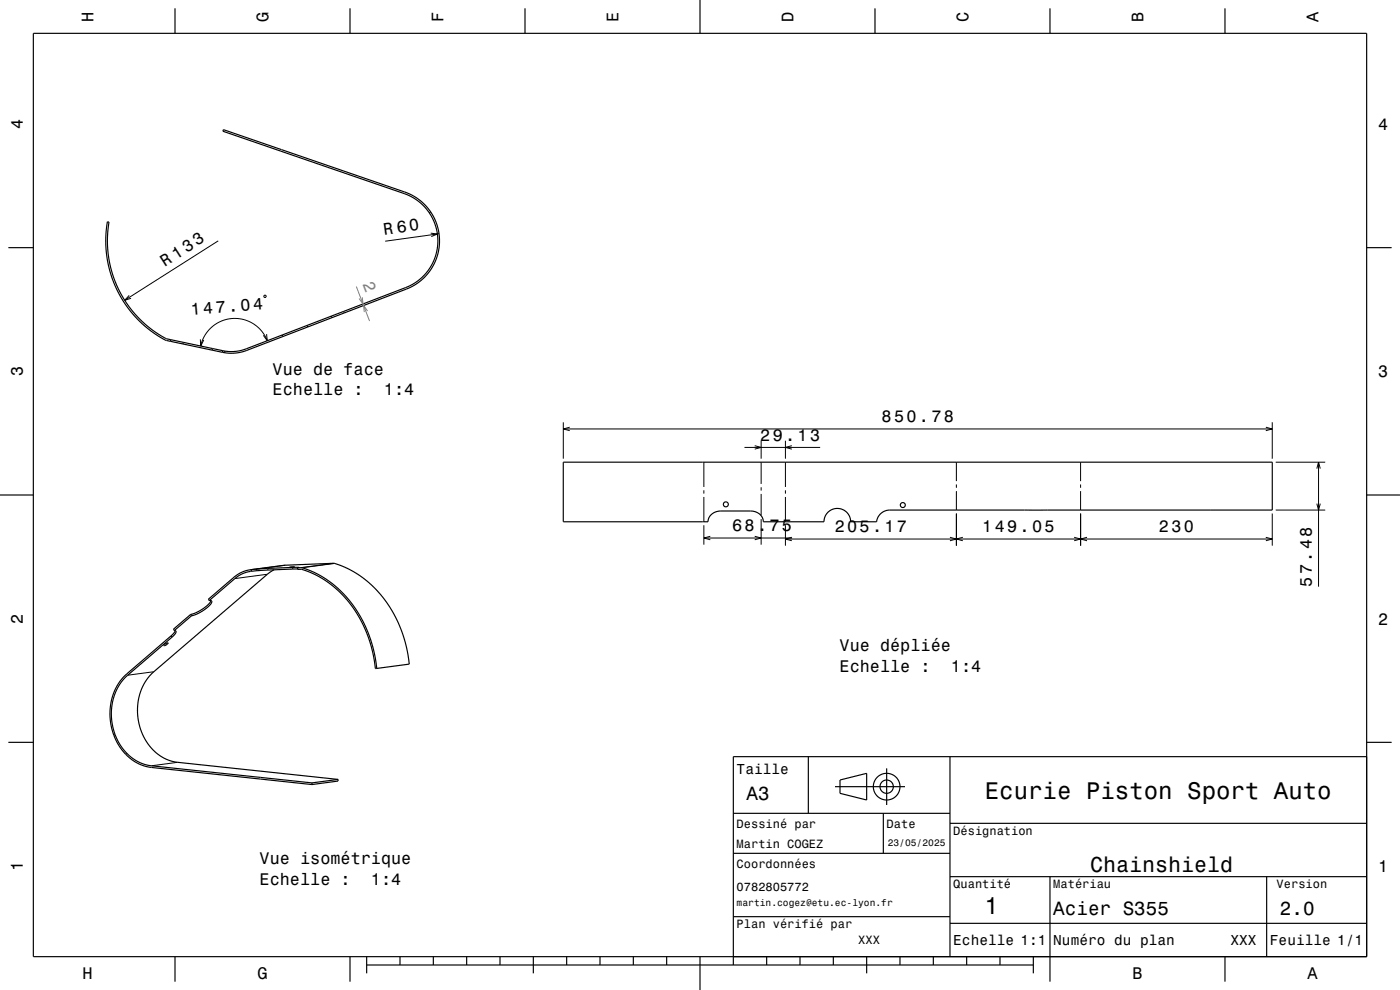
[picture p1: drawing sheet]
<svg xmlns="http://www.w3.org/2000/svg" width="420mm" height="297mm" viewBox="0 0 420 297" stroke-linecap="round" stroke-linejoin="round" font-family="sans-serif">
<g fill="none" stroke="#000" stroke-width=".3">
<path d="M65.5 72.3l-28.1 17.8M129.2 63.6l-.4 .3M129.2 70l2 .2-1.8 .8M131.2 70.2l-15.6 2.2M131.7 70.1l-.5 .1M38.8 88.6l-1.4 1.5 1.9-.6M79.4 88.6l.4 .2-.2 .4-.4-.2zM103.1 93.4l.2 .5M55 102.7l-.1 .5M60.1 101.8l.1 2 .9-1.8M63.7 104.6l-.1 .4M80 100.2l.2 2-1.2-1.6"/>
<path d="M80.2 102.2l-1.6-2.8-2.6-2.3-3-1.3-3.2-.3-3.2 .7-3 1.8-2.1 2.5-.8 1.6-.5 1.7M169 126.7v10.9M169 128.7h212.7M170.9 128.2l-1.9 .5 1.9 .5M211.2 138.7v7.4M223.3 134.2h22.8M226.4 133.7l1.9 .5-1.9 .5M228.3 132.2v5.4M228.3 138.7v6.5M235.6 132.2v5.4M235.6 138.7v7.4M237.6 133.7l-2 .5 2 .5"/>
<path d="M286.9 138.7v5.6M324.2 138.7v5.6M379.8 128.2l1.9 .5-1.9 .5M381.7 126.7v10.9M382.7 138.7h14.9M395.6 138.7v37.3M211.2 147.1v1M211.2 149.1v7.4M211.2 157.6v5.8M228.3 146.2v1M228.3 148.2v6.5M228.3 155.7v7.7"/>
<path d="M235.6 147.1v1M235.6 149.1v7.4M235.6 157.6v6.1M286.9 145.3v1M286.9 147.3v5.7M286.9 154.1v9.6M324.2 145.3v1M324.2 147.3v5.7M324.2 154.1v9.6M381.7 154.1v9.6M382.7 153h14.9M395.1 140.6l.5-1.9 .5 1.9"/>
<path d="M395.1 151.1l.5 1.9 .5-1.9M80.2 172.3l-9.7 1.3M80.3 170.5l.1 .5M85.7 169.6l-8.8 1.1M87.8 170.2v.5M100 169l-9.7 1.3M100.4 169l-9.8 1.3M211.2 161.4h26.4M213.1 160.9l-1.9 .5 1.9 .5M226.4 160.9l1.9 .5-1.9 .5M237.6 161.2l-2 .5 2 .5M285 161.2l1.9 .5-1.9 .5"/>
<path d="M288.9 161.2l-2 .5 2 .5M322.2 161.2l2 .5-2 .5M326.1 161.2l-1.9 .5 1.9 .5M379.8 161.2l1.9 .5-1.9 .5M381.7 161.7h-146.1M51.3 190.8l.3 .4M46.1 201.5l-7.8 1.1M34.5 220.4l-.3 .2M38 225.9l-.3 .4M53.3 228.7l-7.9 1"/>
</g>
<g fill="none" stroke="#000" stroke-width=".35">
<path d="M10 10h400v277h-400zM52.5 2.5v7.5M105 2.5v7.5M157.5 2.5v7.5M210 0v10M262.5 2.5v7.5M315 2.5v7.5M367.5 2.5v7.5M2.5 74.3h7.5M410 74.3h7.5M92.1 97.6l.2 .5M92.3 98.1l-19.1 7.3-3.2 .6-3.3-.3"/>
<path d="M92.3 98.1l30.1-11.6 1.8-.9 2-1.4 1.8-1.7 1.4-1.8 1.2-2.2 .8-2.4 .4-2.4v-2.5l-.4-2.5-.7-2.4-1.4-2.6-1.9-2.3-2.3-2-2.7-1.4-55.4-19.1-.1 .5 56.3 19.5 3.1 2.1 1.6 1.6 1.1 1.7 1.1 1.9 .7 1.9 .6 4.2-.6 4-1.7 3.8-1.3 1.9-1.4 1.4-3.3 2.3-49.6 19.1-3.2 .6-3.5-.2M99.4 94.8l.2 .5M51.2 101.9l-.1 .5M66.8 105.2l-17-3.6-4.9-3.2-4.3-4.1-2.1-2.5-2.1-3.4-1.5-3.2-1.2-3.2-.9-3.4-.4-3.3-.2-4.2 .5-4.5-.5-.1-.4 4v3.8l.4 3.7 .8 3.4 1.2 3.5 1.5 3.2 2.1 3.4 2.3 3 4.5 4.3 5.2 3.3 16.9 3.6M66.8 105.2l-.1 .5M67.5 105.3l-.1 .5M84.7 100.5l.1 .5M169 138.7h212.7v14.3h-114.8a4 4 0 0 0-3.9 3.5h-7.8a4 4 0 0 0-4-4 4 4 0 0 0-4 4h-18.2a3.5 3.5 0 0 0-3.8-3.2h-9a3.6 3.6 0 0 0-3.8 3.2h-43.4zM0 148.5h10M410 148.5h10M75.1 170.9l10.2-1.3 14.9-.6 4.5 1.8 4.5 2.8 2.6 2.3 2.4 2.5 2.2 2.9 1.9 3.1 1.5 3.3 1.3 3.2 .9 3.4 .6 3.7 .2 1.2-9.8 1.3M75.1 170.9l-2.4 .7-2 1.2-8.2 7 .3 .4"/>
<path d="M75.4 170.9h-.3M75.4 170.9v.5M75.4 171.4l-2.1 .5-2 1-8.5 7.3M76.9 170.7l-1.5 .2M76.9 170.7l.1 .5M77 171.2l-1.6 .2M82.2 170.9l-1.9 1.3-35.4 30.6-2.1 3.2-1.3 3.9-.2 4.5 .7 3.9 1.6 3.6 2.3 3 2.6 2.1 3 1.4 49.9 5.4M86.9 170.2l1.5-.1zM89.2 170.3h1.2l1.8 .6 5.1 2.5 4.1 3.1 3.5 3.8 3 4.3 2.6 5.3 1.6 5.2 .9 5.4M89.2 170.3l.1 .5h1.3l1.8 .6 2.8 1.3 2.5 1.5 3.7 2.9 3.3 3.6 2.9 4.2 2.2 4.4 1.8 5.6 1 5.7 .4-.1M89.2 170.3l.5-.1-12.8 .5M89.3 170.7l-12.3 .5"/>
<path d="M49.3 193.5l1.1-.6a1.06 1.06 0 0 1-1.2 .7zM52.3 189.2a.54 .54 0 0 1 .6 .4 .54 .54 0 0 1-.4 .6l-14.4 12.5-2.3 2.7-1.3 2.8-.9 3.5-.2 3.5 .6 3.4a13.9 13.9 0 0 0 11.4 11.1l48.2 5.2M52.6 189.2l-1.1 1.4-13.9 12-2 2.4-1.6 3.2-.9 3.5-.1 3.5 .6 3.7a14.4 14.4 0 0 0 11.8 11.3l48.2 5.2M57.2 184.3l.3 .4M57.2 184.3l-5.2 4.5 .3 .4M57.5 184.7l-5.2 4.5M62.8 180.2a.58 .58 0 0 1 .8 .3 .58 .58 0 0 1-.4 .7l-2.7 2.2-1.7 .9-1.3 .4M63.3 180.2l-.8 1.2-1.6 1.2-2.1 1.2-1.6 .5M2.5 222.7h7.5M93.6 234.9v.5M101.4 233.8v.5l-7.8 1.1M101.4 233.8l-7.8 1.1"/>
<path d="M242.5 227v17M250.5 236h21M252 234l8-2v8l-8-2zM266 230.5v11M285 227v60M410 222.7h7.5M410 227h-190v62.5M220 244h65M220 256h65M265 244v12M285 247h125M220 275h65"/>
<path d="M285 277h125M285 263h125M315 263v31.5M380 263v24M52.5 287v7.5M105 287v7.5M110 289.5h200M110 287v5M120 287v2.5M130 287v2.5M140 287v2.5M150 287v2.5"/>
<path d="M160 287v5M170 287v2.5M180 287v2.5M190 287v2.5M200 287v2.5M210 287v10M230 287v2.5M240 287v2.5M250 287v2.5M260 287v5M270 287v2.5M280 287v2.5"/>
<path d="M290 287v2.5M300 287v2.5M310 287v5M367.5 287v7.5"/>
<circle cx="217.8" cy="151.3" r=".75"/>
<circle cx="270.8" cy="151.5" r=".75"/>
<circle cx="266" cy="236" r="4"/>
<circle cx="266" cy="236" r="2"/>
</g>
<path d="M106.9 86l4 10.3M108.7 89.2l.2 2-1.2-1.6M110.3 93.3l-1.2-1.6 .2 1.9" fill="none" stroke="#808080" stroke-width=".3"/>
<g font-size="7.2">
<text x="295.5" y="239.6">Ecurie Piston Sport Auto</text>
<text x="295.3" y="274.3">1</text>
</g>
<text font-size="6.5" x="327" y="261.5">Chainshield</text>
<g font-size="5.8">
<text x="224" y="240.1">A3</text>
<text x="316" y="274.6">Acier S355</text>
<text x="384" y="274.6">2.0</text>
</g>
<text font-size="5.1" x="57.3" y="94.5" transform="rotate(-5 57.3 94.5)">147.04</text>
<g font-size="5">
<text x="28.1" y="6.5" transform="rotate(-90 28.1 6.5)">H</text>
<text x="80.6" y="6.5" transform="rotate(-90 80.6 6.5)">G</text>
<text x="133.1" y="6.5" transform="rotate(-90 133.1 6.5)">F</text>
<text x="185.6" y="6.5" transform="rotate(-90 185.6 6.5)">E</text>
<text x="238.1" y="6.5" transform="rotate(-90 238.1 6.5)">D</text>
<text x="290.6" y="6.5" transform="rotate(-90 290.6 6.5)">C</text>
<text x="343.1" y="6.5" transform="rotate(-90 343.1 6.5)">B</text>
<text x="395.6" y="6.5" transform="rotate(-90 395.6 6.5)">A</text>
<text x="6.8" y="38.7" transform="rotate(-90 6.8 38.7)">4</text>
<text x="413.5" y="39">4</text>
<text x="115.3" y="70.4" transform="rotate(-8 115.3 70.4)">R 60</text>
<text x="49.5" y="80" transform="rotate(-33 49.5 80)">R 133</text>
<text x="6.8" y="112.9" transform="rotate(-90 6.8 112.9)">3</text>
<text x="81.8" y="112.6">Vue de face</text>
<text x="413.5" y="113.2">3</text>
<text x="81.8" y="118.6">Echelle :</text>
<text x="115.2" y="118.6">1:4</text>
<text x="264.5" y="126.7">850.78</text>
<text x="228.1" y="132.2">29.13</text>
<text x="219.7" y="159.4">68.75</text>
<text x="250.4" y="159.7">205.17</text>
<text x="294.7" y="159.7">149.05</text>
<text x="347.7" y="159.7">230</text>
<text x="393.6" y="176" transform="rotate(-90 393.6 176)">57.48</text>
<text x="6.8" y="187.1" transform="rotate(-90 6.8 187.1)">2</text>
<text x="413.5" y="187.4">2</text>
<text x="251.9" y="195.4">Vue dépliée</text>
<text x="251.9" y="201.5">Echelle :</text>
<text x="285.3" y="201.5">1:4</text>
<text x="6.8" y="261.3" transform="rotate(-90 6.8 261.3)">1</text>
<text x="77.9" y="259.3">Vue isométrique</text>
<text x="413.5" y="261.6">1</text>
<text x="77.9" y="265.4">Echelle :</text>
<text x="111.3" y="265.4">1:4</text>
<text x="24.7" y="293.8">H</text>
<text x="77.2" y="293.8">G</text>
<text x="339.7" y="293.8">B</text>
<text x="392.2" y="293.8">A</text>
</g>
<text font-size="5" fill="#808080" x="108.8" y="85.2" transform="rotate(69 108.8 85.2)">2</text>
<g font-size="4.3">
<text x="221" y="232.2">Taille</text>
<text x="286" y="283.6">Echelle 1:1</text>
<text x="316" y="283.6">Numéro du plan</text>
<text x="369.2" y="283.6">XXX</text>
<text x="381" y="283.6">Feuille 1/1</text>
</g>
<g font-size="3.6">
<text x="221" y="248.3">Dessiné par</text>
<text x="266" y="248.3">Date</text>
<text x="286" y="250.5">Désignation</text>
<text x="221" y="254.5">Martin COGEZ</text>
<text x="221" y="260.5">Coordonnées</text>
<text x="221" y="267.2">0782805772</text>
<text x="286" y="266.5">Quantité</text>
<text x="316" y="266.5">Matériau</text>
<text x="383" y="266.5">Version</text>
<text x="221" y="278.5">Plan vérifié par</text>
<text x="257.5" y="283.3">XXX</text>
</g>
<g font-size="2.9">
<text x="266.3" y="253.8">23/05/2025</text>
<text x="221" y="271.8">martin.cogez@etu.ec-lyon.fr</text>
</g>
</svg>
